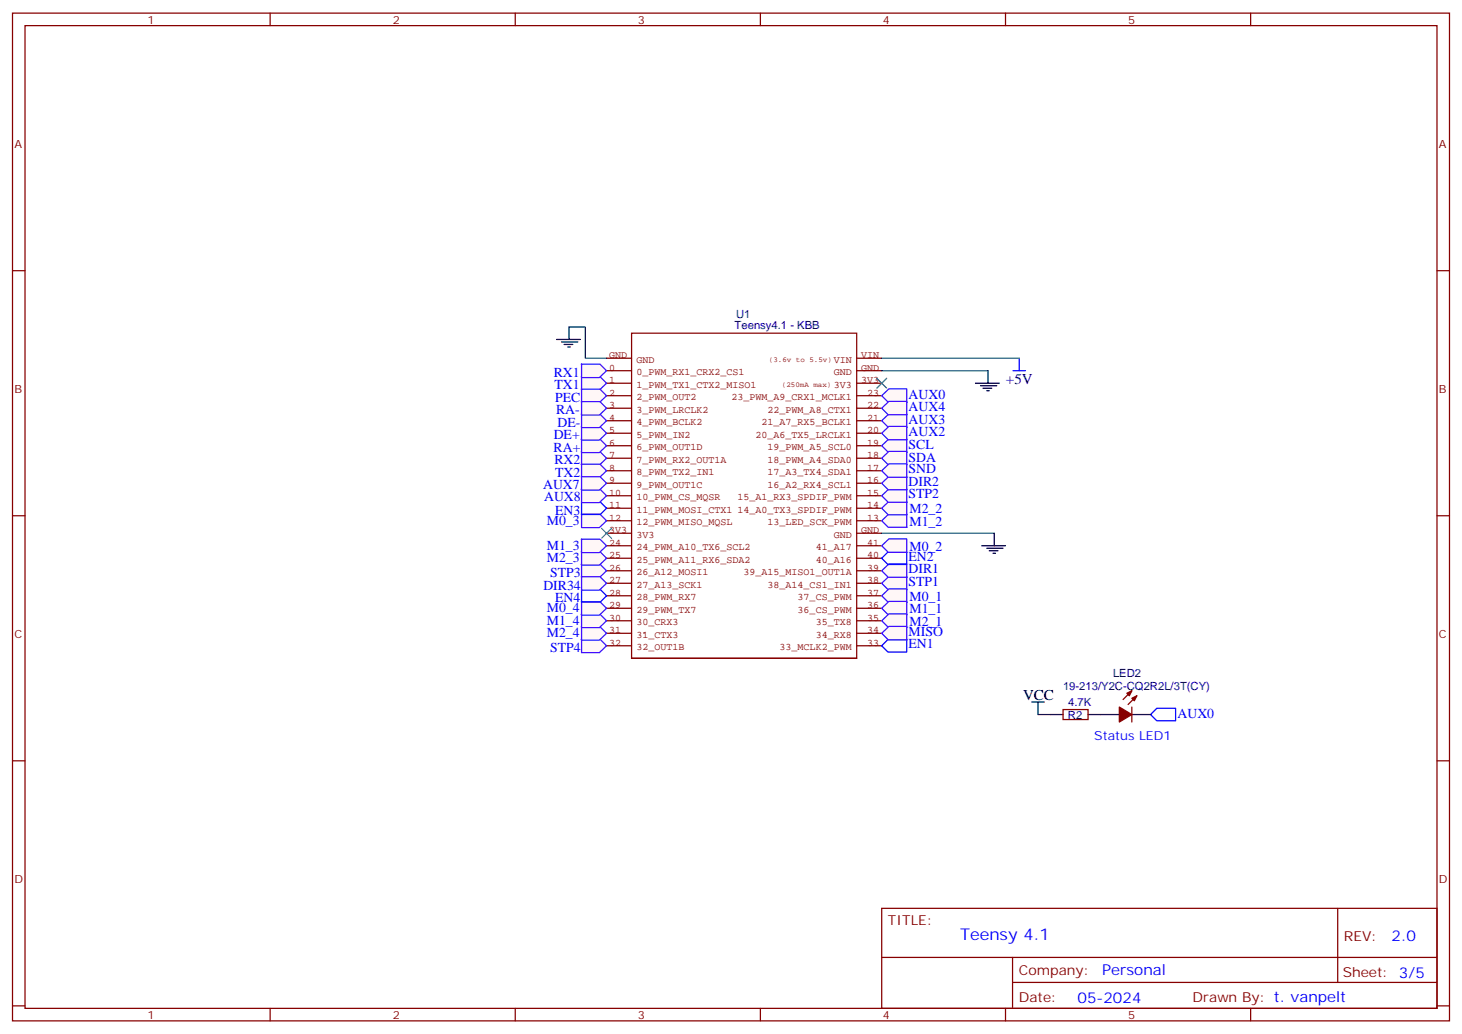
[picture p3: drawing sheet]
<svg xmlns="http://www.w3.org/2000/svg" width="412mm" height="292mm" viewBox="0 0 412 292" stroke-linecap="round" stroke-linejoin="round" font-family="sans-serif">
<g fill="none" stroke="#870000" stroke-width=".35">
<path d="M3.5 3.7h405.4v284.3h-405.4zM7.1 7.2h398.2v277.3h-398.2zM76.2 3.7v3.5M145.3 3.7v3.5M214.5 3.7v3.5M283.6 3.7v3.5M352.8 3.7v3.5M3.5 76.4h3.6M405.3 76.4h3.6M3.5 145.5h3.6M405.3 145.5h3.6M3.5 214.7h3.6"/>
<path d="M405.3 214.7h3.6M248.7 256.3h156.6v28.2h-156.6zM377.3 256.3v20.9M248.7 270.1h156.5M285.6 277.2h119.6M285.6 270.1v14.2M3.5 283.8h3.6M76.2 284.5v3.5M145.3 284.5v3.5M214.5 284.5v3.5M283.6 284.5v3.5M352.8 284.5v3.5"/>
<path d="M405.3 283.8h3.6"/>
</g>
<g fill="none" stroke="#850000" stroke-width=".35">
<path d="M178.2 94h63.5v91.7h-63.5zM171.1 111.7h7.1M171.1 108.1h7.1M171.1 104.6h7.1M171.1 101.1h7.1M171.1 118.7h7.1M171.1 115.2h7.1M241.7 111.7h7M241.7 108.1h7M241.7 104.6h7M241.7 101.1h7M241.7 118.7h7"/>
<path d="M241.7 115.2h7M171.1 129.3h7.1M171.1 125.8h7.1M171.1 122.2h7.1M171.1 132.8h7.1M171.1 136.3h7.1M171.1 139.9h7.1M241.7 129.3h7M241.7 125.8h7M241.7 122.2h7M241.7 132.8h7M241.7 136.3h7"/>
<path d="M241.7 139.9h7M171.1 150.5h7.1M171.1 143.4h7.1M171.1 146.9h7.1M171.1 154h7.1M171.1 157.5h7.1M241.7 150.5h7M241.7 143.4h7M241.7 146.9h7M241.7 154h7M241.7 157.5h7M171.1 161h7.1"/>
<path d="M171.1 164.6h7.1M171.1 168.1h7.1M171.1 171.6h7.1M171.1 175.2h7.1M171.1 178.7h7.1M181.7 178.7h.1M241.7 161h7M241.7 164.6h7M241.7 168.1h7M241.7 171.6h7M241.7 175.2h7M241.7 178.7h7"/>
<path d="M171.1 182.2h7.1M178.2 185.7h63.5M241.7 182.2h7"/>
</g>
<path d="M160.5 92.3h4.6v8.8h6" fill="none" stroke="#008700" stroke-width=".35"/>
<path d="M157 95.8h6.7M158.4 96.5h4.6M159.1 97.2h2.5M160.2 97.9h.7M160.5 92.3v3.5" fill="none" stroke="#000" stroke-width=".35"/>
<g fill="#fff7f7" stroke="#420aff" stroke-width=".35">
<path d="M164 106.3h5.2l1.9 1.8-2 2h-5.1z"/>
<path d="M164 102.7h5.2l1.9 1.9-2 1.9h-5.1z"/>
<path d="M248.7 111.7l2-2h5.1l.1 3.8h-5.3z"/>
<path d="M164 127.4h5.2l1.9 1.9-2 1.9h-5.1z"/>
<path d="M164 131h5.2l1.9 1.8-2 2h-5.1z"/>
</g>
<path d="M275.2 108.1h6.7M276.6 108.8h4.6M277.3 109.5h2.5M278.3 110.2h.7M278.7 104.6v3.5M276.9 154h6.7M278.3 154.7h4.6M279 155.4h2.5M280.1 156.1h.7M280.5 150.5v3.5" fill="none" stroke="#000" stroke-width=".35"/>
<path d="M248.7 104.6h30M248.7 101.1h38.8M248.7 150.5h31.8" fill="none" stroke="#008700" stroke-width=".35"/>
<path d="M285.8 104.6h3.5M287.5 101.1v3.5M248.7 182.2l1.8-1.8h5.3v3.6h-5.3z" fill="none" stroke="#00f" stroke-width=".35"/>
<g fill="#fff7f7" stroke="#420aff" stroke-width=".35">
<path d="M248.7 164.6l2-2h5.1l.1 3.8h-5.3z"/>
<path d="M248.7 161l2-1.9h5.1l.1 3.8h-5.3z"/>
</g>
<path d="M248.7 157.5l1.8-1.7h5.3v3.5h-5.3z" fill="none" stroke="#00f" stroke-width=".35"/>
<g fill="#fff7f7" stroke="#420aff" stroke-width=".35">
<path d="M248.7 154l2-2h5.1l.1 3.8h-5.3z"/>
<path d="M248.7 146.9l2-1.9h5.1l.1 3.8h-5.3z"/>
<path d="M248.7 143.4l2-1.9h5.1l.1 3.8h-5.3z"/>
<path d="M248.7 139.9l2-2h5.1l.1 3.8h-5.3z"/>
<path d="M248.7 136.3l2-1.9h5.1l.1 3.8h-5.3z"/>
<path d="M248.7 125.8l2-2h5.1l.1 3.8h-5.3z"/>
<path d="M248.7 129.3l2-1.9h5.1l.1 3.7h-5.3z"/>
<path d="M248.7 132.8l2-1.9h5.1l.1 3.8h-5.3z"/>
<path d="M164 180.4h5.2l1.9 1.8-2 1.9h-5.1z"/>
<path d="M164 176.8h5.2l1.9 1.9-2 1.9h-5.1z"/>
<path d="M164 173.3h5.2l1.9 1.9-2 1.9h-5.1z"/>
<path d="M164 169.8h5.2l1.9 1.8-2 2h-5.1z"/>
</g>
<path d="M164 166.3h5.3l1.8 1.8-1.8 1.8h-5.3z" fill="none" stroke="#00f" stroke-width=".35"/>
<g fill="#fff7f7" stroke="#420aff" stroke-width=".35">
<path d="M164 159.2h5.2l1.9 1.8-2 2h-5.1z"/>
<path d="M164 155.7h5.2l1.9 1.8-2 2h-5.1z"/>
<path d="M164 162.7h5.2l1.9 1.9-2 1.9h-5.1z"/>
<path d="M164 152.1h5.2l1.9 1.9-2 1.9h-5.1z"/>
<path d="M164 145.1h5.2l1.9 1.8-2 2h-5.1z"/>
</g>
<path d="M164 141.6h5.3l1.8 1.8-1.8 1.8h-5.3z" fill="none" stroke="#00f" stroke-width=".35"/>
<g fill="#fff7f7" stroke="#420aff" stroke-width=".35">
<path d="M164 138h5.2l1.9 1.9-2 1.9h-5.1z"/>
<path d="M164 134.5h5.2l1.9 1.8-2 2h-5.1z"/>
<path d="M248.7 118.7l2-1.9h5.1l.1 3.8h-5.3z"/>
<path d="M248.7 122.2l2-1.9h5.1l.1 3.8h-5.3z"/>
<path d="M164 109.8h5.2l1.9 1.9-2 1.9h-5.1z"/>
<path d="M164 123.9h5.2l1.9 1.9-2 1.9h-5.1z"/>
<path d="M164 120.4h5.2l1.9 1.8-2 2h-5.1z"/>
<path d="M248.7 115.2l2-2h5.1l.1 3.8h-5.3z"/>
<path d="M164 116.9h5.2l1.9 1.8-2 2h-5.1z"/>
<path d="M164 113.3h5.2l1.9 1.9-2 1.9h-5.1z"/>
<path d="M248.7 168.1l2-1.9h5.1l.1 3.8h-5.3z"/>
<path d="M248.7 171.6l2-1.9h5.1l.1 3.8h-5.3z"/>
<path d="M248.7 175.2l2-2h5.1l.1 3.8h-5.3z"/>
<path d="M248.7 178.7l2-2h5.1l.1 3.8h-5.3z"/>
</g>
<path d="M247.3 106.7l2.8 2.8M250.1 106.7l-2.8 2.8M169.7 149l2.8 2.9M172.5 149l-2.8 2.9" fill="none" stroke="#3c3" stroke-width=".35"/>
<path d="M326.3 199.8h5.3v3.6h-5.3l-1.7-1.8z" fill="none" stroke="#00f" stroke-width=".35"/>
<path d="M291 198.1h3.6M292.8 198.1v3.5M296.3 201.6h3.6M306.9 201.6h8.8M319.3 201.6h5.3" fill="none" stroke="#000" stroke-width=".35"/>
<path d="M292.8 201.6h3.5" fill="none" stroke="#008700" stroke-width=".35"/>
<path d="M319.3 194.9l-2.5 2.5M319.3 199.5v4.2M320.7 196.3l-2.5 2.5M299.9 200.2h7v2.8h-7z" fill="none" stroke="#870000" stroke-width=".35"/>
<g fill="#870000" stroke="#870000" stroke-width=".35">
<path d="M315.7 199.5l3.6 2.1-3.6 2.1z"/>
<path d="M319.3 197l1.4-.7-.7 1.4z"/>
<path d="M317.9 195.6l1.4-.7-.7 1.4z"/>
</g>
<text font-size="4.6" fill="#00f" x="270.8" y="265.3">Teensy 4.1</text>
<text font-size="4.2" fill="#000080" x="283.8" y="108.5">+5V</text>
<text font-size="4.2" x="288.6" y="197.4">VCC</text>
<g font-size="4.2" fill="#00f">
<text x="392.5" y="265.6">2.0</text>
<text x="310.9" y="275.1">Personal</text>
<text x="304" y="282.9">05-2024</text>
</g>
<g font-size="3.9" fill="#00f">
<text x="156.2" y="106.4">RX1</text>
<text x="156.4" y="109.9">TX1</text>
<text x="156.6" y="113.3">PEC</text>
<text x="256.3" y="112.5">AUX0</text>
<text x="156.9" y="116.9">RA-</text>
<text x="256.3" y="116.1">AUX4</text>
<text x="256.3" y="119.6">AUX3</text>
<text x="156.2" y="124">DE+</text>
<text x="157.2" y="120.6">DE-</text>
<text x="256.3" y="122.9">AUX2</text>
<text x="156.2" y="127.5">RA+</text>
<text x="156.4" y="131.1">RX2</text>
<text x="256.3" y="130.2">SDA</text>
<text x="256.3" y="126.7">SCL</text>
<text x="156.6" y="134.6">TX2</text>
<text x="256.3" y="137.1">DIR2</text>
<text x="256.3" y="133.5">SND</text>
<text x="153.2" y="138.1">AUX7</text>
<text x="153.5" y="141.5">AUX8</text>
<text x="256.3" y="140.6">STP2</text>
<text x="154.3" y="148.1">M0_3</text>
<text x="156.6" y="145.2">EN3</text>
<text x="256.6" y="148.3">M1_2</text>
<text x="256.6" y="144.8">M2_2</text>
<text x="154.3" y="155.2">M1_3</text>
<text x="256.6" y="155.3">M0_2</text>
<text x="154.3" y="158.7">M2_3</text>
<text x="256.3" y="161.8">DIR1</text>
<text x="256.3" y="158.2">EN2</text>
<text x="153.3" y="166.4">DIR34</text>
<text x="155.2" y="162.8">STP3</text>
<text x="256.3" y="165.3">STP1</text>
<text x="154.3" y="172.8">M0_4</text>
<text x="156.6" y="169.9">EN4</text>
<text x="256.6" y="169.5">M0_1</text>
<text x="256.6" y="173">M1_1</text>
<text x="154.3" y="179.8">M2_4</text>
<text x="154.3" y="176.3">M1_4</text>
<text x="256.3" y="179.4">MISO</text>
<text x="256.6" y="176.5">M2_1</text>
<text x="155.2" y="184">STP4</text>
<text x="256.3" y="182.9">EN1</text>
<text x="332.1" y="202.5">AUX0</text>
</g>
<g font-size="3.9" fill="#800">
<text x="250.5" y="260.9">TITLE:</text>
<text x="379.1" y="265.6">REV:</text>
<text x="287.4" y="275.1">Company:</text>
<text x="378.7" y="275.7">Sheet: 3/5</text>
<text x="287.4" y="282.8">Date:</text>
<text x="336.4" y="282.8">Drawn By: t. vanpelt</text>
</g>
<text font-size="3.5" fill="#00f" x="308.7" y="208.7">Status LED1</text>
<g font-size="3.2" fill="#800">
<text x="41.6" y="6.7">1</text>
<text x="110.8" y="6.7">2</text>
<text x="179.9" y="6.7">3</text>
<text x="249.1" y="6.7">4</text>
<text x="318.2" y="6.7">5</text>
<text x="4.1" y="41.8">A</text>
<text x="405.9" y="41.8">A</text>
<text x="4.1" y="110.9">B</text>
<text x="405.9" y="110.9">B</text>
<text x="4.1" y="180.1">C</text>
<text x="405.9" y="180.1">C</text>
<text x="4.1" y="249.2">D</text>
<text x="405.9" y="249.2">D</text>
<text x="41.6" y="287.5">1</text>
<text x="110.8" y="287.5">2</text>
<text x="179.9" y="287.5">3</text>
<text x="249.1" y="287.5">4</text>
<text x="318.2" y="287.5">5</text>
</g>
<g font-size="3.2" fill="#000080">
<text x="207.6" y="89.7">U1</text>
<text x="207.2" y="93">Teensy4.1 - KBB</text>
<text x="314" y="191">LED2</text>
<text x="299.9" y="194.6">19-213/Y2C-CQ2R2L/3T(CY)</text>
<text x="301.2" y="202.7">R2</text>
<text x="301.3" y="199.1">4.7K</text>
</g>
<g font-size="2.8" fill="#840000">
<text x="171.8" y="101">GND</text>
<text x="242.9" y="101">VIN</text>
<text x="171.8" y="104.6">0</text>
<text x="179.6" y="105.9">0_PWM_RX1_CRX2_CS1</text>
<text x="179.6" y="102.4">GND</text>
<text x="235.2" y="102.4">VIN</text>
<text x="235.2" y="105.9">GND</text>
<text x="242.9" y="104.6">GND</text>
<text x="171.8" y="111.6">2</text>
<text x="171.8" y="108.1">1</text>
<text x="179.6" y="113">2_PWM_OUT2</text>
<text x="179.6" y="109.4">1_PWM_TX1_CTX2_MISO1</text>
<text x="206.4" y="113">23_PWM_A9_CRX1_MCLK1</text>
<text x="235.2" y="109.4">3V3</text>
<text x="242.9" y="108.1">3V3</text>
<text x="244.6" y="111.6">23</text>
<text x="171.8" y="118.7">4</text>
<text x="171.8" y="115.1">3</text>
<text x="179.6" y="116.5">3_PWM_LRCLK2</text>
<text x="216.5" y="116.5">22_PWM_A8_CTX1</text>
<text x="244.6" y="115.1">22</text>
<text x="244.6" y="118.7">21</text>
<text x="171.8" y="125.7">6</text>
<text x="171.8" y="122.2">5</text>
<text x="179.6" y="123.6">5_PWM_IN2</text>
<text x="179.6" y="120">4_PWM_BCLK2</text>
<text x="213.1" y="123.6">20_A6_TX5_LRCLK1</text>
<text x="214.8" y="120">21_A7_RX5_BCLK1</text>
<text x="244.6" y="122.2">20</text>
<text x="244.6" y="125.7">19</text>
<text x="171.8" y="129.3">7</text>
<text x="179.6" y="130.6">7_PWM_RX2_OUT1A</text>
<text x="179.6" y="127.1">6_PWM_OUT1D</text>
<text x="216.5" y="127.1">19_PWM_A5_SCL0</text>
<text x="216.5" y="130.6">18_PWM_A4_SDA0</text>
<text x="244.6" y="129.3">18</text>
<text x="171.8" y="136.3">9</text>
<text x="171.8" y="132.8">8</text>
<text x="179.6" y="137.7">9_PWM_OUT1C</text>
<text x="179.6" y="134.1">8_PWM_TX2_IN1</text>
<text x="216.5" y="134.1">17_A3_TX4_SDA1</text>
<text x="216.5" y="137.7">16_A2_RX4_SCL1</text>
<text x="244.6" y="132.8">17</text>
<text x="244.6" y="136.3">16</text>
<text x="171.8" y="143.4">11</text>
<text x="171.8" y="139.8">10</text>
<text x="179.6" y="141.2">10_PWM_CS_MQSR</text>
<text x="208.1" y="141.2">15_A1_RX3_SPDIF_PWM</text>
<text x="244.6" y="139.8">15</text>
<text x="244.6" y="143.4">14</text>
<text x="171.8" y="146.9">12</text>
<text x="179.6" y="148.3">12_PWM_MISO_MQSL</text>
<text x="179.6" y="144.7">11_PWM_MOSI_CTX1</text>
<text x="208.1" y="144.7">14_A0_TX3_SPDIF_PWM</text>
<text x="216.5" y="148.3">13_LED_SCK_PWM</text>
<text x="244.6" y="146.9">13</text>
<text x="171.8" y="154">24</text>
<text x="171.8" y="150.4">3V3</text>
<text x="179.6" y="155.3">24_PWM_A10_TX6_SCL2</text>
<text x="179.6" y="151.8">3V3</text>
<text x="230.1" y="155.3">41_A17</text>
<text x="235.2" y="151.8">GND</text>
<text x="242.9" y="150.4">GND</text>
<text x="244.6" y="154">41</text>
<text x="171.8" y="161">26</text>
<text x="171.8" y="157.5">25</text>
<text x="179.6" y="158.8">25_PWM_A11_RX6_SDA2</text>
<text x="230.1" y="158.8">40_A16</text>
<text x="244.6" y="157.5">40</text>
<text x="244.6" y="161">39</text>
<text x="171.8" y="164.5">27</text>
<text x="179.6" y="165.9">27_A13_SCK1</text>
<text x="179.6" y="162.4">26_A12_MOSI1</text>
<text x="209.8" y="162.4">39_A15_MISO1_OUT1A</text>
<text x="216.5" y="165.9">38_A14_CS1_IN1</text>
<text x="244.6" y="164.5">38</text>
<text x="171.8" y="171.6">29</text>
<text x="171.8" y="168.1">28</text>
<text x="179.6" y="172.9">29_PWM_TX7</text>
<text x="179.6" y="169.4">28_PWM_RX7</text>
<text x="225" y="169.4">37_CS_PWM</text>
<text x="225" y="172.9">36_CS_PWM</text>
<text x="244.6" y="168.1">37</text>
<text x="244.6" y="171.6">36</text>
<text x="171.8" y="178.6">31</text>
<text x="171.8" y="175.1">30</text>
<text x="179.6" y="176.5">30_CRX3</text>
<text x="230.1" y="176.5">35_TX8</text>
<text x="244.6" y="175.1">35</text>
<text x="244.6" y="178.6">34</text>
<text x="171.8" y="182.2">32</text>
<text x="179.6" y="183.5">32_OUT1B</text>
<text x="179.6" y="180">31_CTX3</text>
<text x="219.9" y="183.5">33_MCLK2_PWM</text>
<text x="230.1" y="180">34_RX8</text>
<text x="244.6" y="182.2">33</text>
</g>
<g font-size="2.1" fill="#840000">
<text x="216.9" y="102.1">(3.6v to 5.5v)</text>
<text x="220.6" y="109.2">(250mA max)</text>
</g>
</svg>
